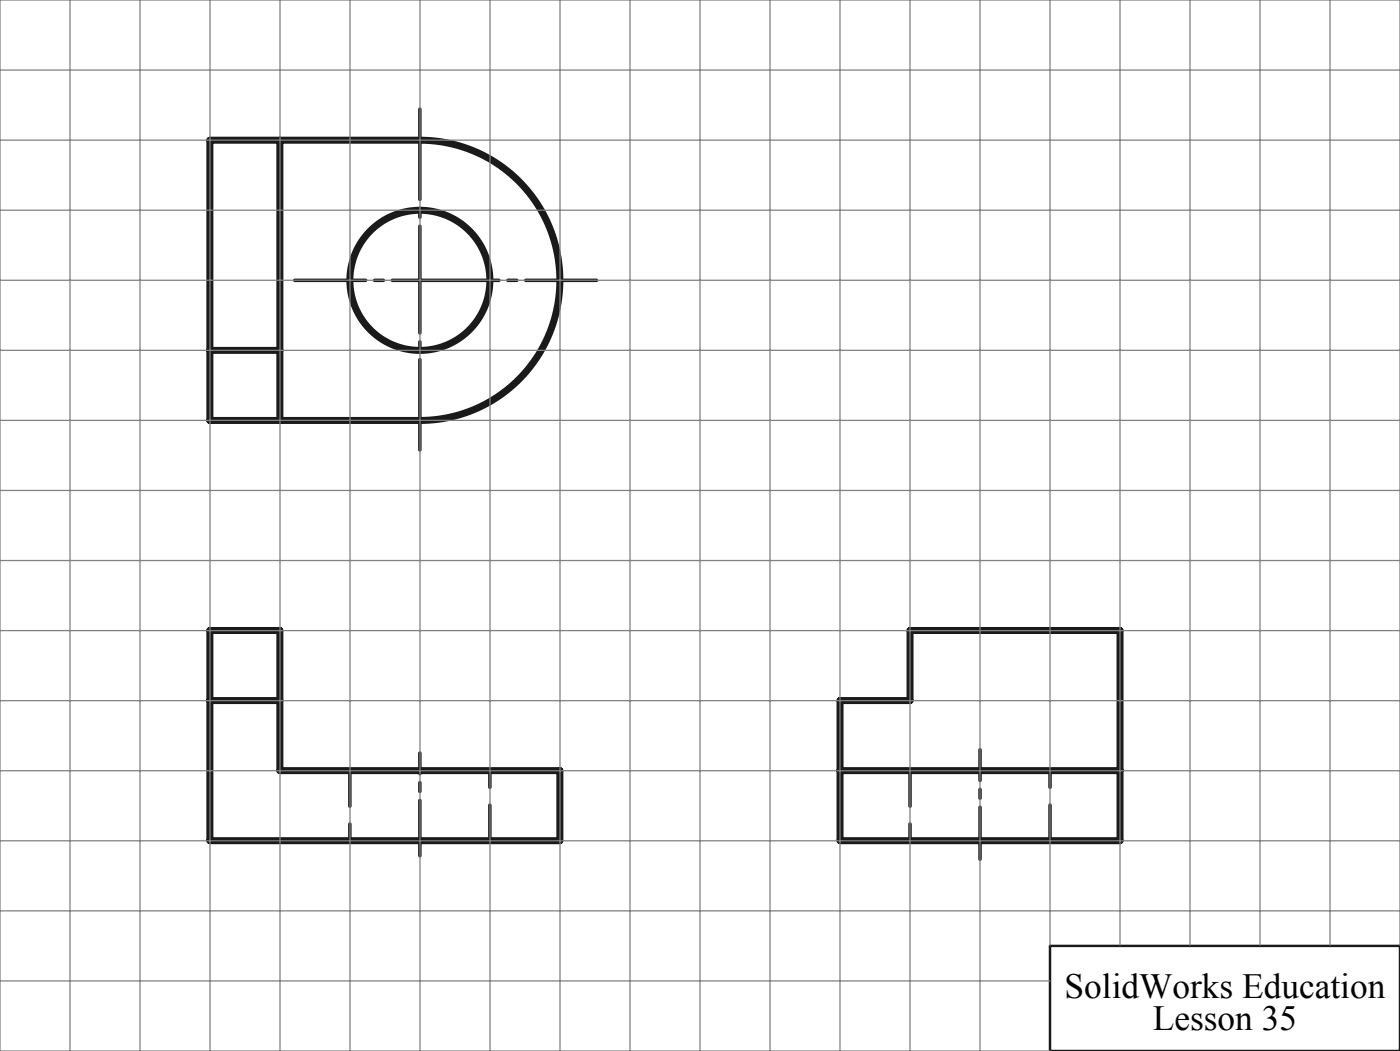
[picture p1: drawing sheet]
<svg xmlns="http://www.w3.org/2000/svg" width="200mm" height="150mm" viewBox="0 0 200 150" stroke-linecap="round" stroke-linejoin="round" font-family="sans-serif">
<g fill="none" stroke="#191924" stroke-width="1" stroke-linecap="butt">
<path d="M60 20a20 20 0 0 1 20 20 20 20 0 0 1-20 20"/>
<circle cx="60" cy="40" r="10"/>
</g>
<path d="M150 135h50v15h-50z" fill="none" stroke="#191924" stroke-width=".35"/>
<path d="M85.2 40h-43.1" fill="none" stroke="#191924" stroke-width=".5" stroke-dasharray="15.2 1.3 1.3 1.3" stroke-dashoffset="5.1"/>
<path d="M60 15.6v48.6" fill="none" stroke="#191924" stroke-width=".5" stroke-dasharray="15.2 1.3 1.3 1.3" stroke-dashoffset="2.3"/>
<path d="M60 122.1v-14.6" fill="none" stroke="#191924" stroke-width=".5" stroke-dasharray="15.2 1.3 1.3 1.3" stroke-dashoffset="7.3"/>
<path d="M140 122.6v-15.6" fill="none" stroke="#191924" stroke-width=".5" stroke-dasharray="15.2 1.3 1.3 1.3" stroke-dashoffset="7.8"/>
<path d="M50 110v10M70 120v-10M130 110v10M150 120v-10" fill="none" stroke="#191924" stroke-width=".5" stroke-dasharray="5.1 2.5"/>
<path d="M40 20v40M60 20h-30v40h30M30 50h10M30 90h10v20h40v10h-50zM30 100h10M120 100h10v-10h30v30h-40zM120 110h40" fill="none" stroke="#191924" stroke-width="1"/>
<g fill="none" stroke="#808080" stroke-width=".18">
<path d="M0 10h200M10 0v150M20 0v150M30 0v150M40 0v150M50 0v150M60 0v150M70 0v150M80 0v150M90 0v150M100 0v150M110 0v150"/>
<path d="M120 0v150M130 0v150M140 0v150M150 0v134.9M160 0v134.9M170 0v134.9M180 0v134.9M190 0v134.9M0 30h200M0 20h200M0 50h200M0 40h200"/>
<path d="M0 70h200M0 60h200M0 90h200M0 80h200M0 110h200M0 100h200M0 130h200M0 120h200M200 134.9v-134.9h-200v150h150M0 140h150"/>
</g>
<g font-size="5">
<text x="152.1" y="142.4">SolidWorks Education</text>
<text x="164.7" y="147">Lesson 35</text>
</g>
</svg>
